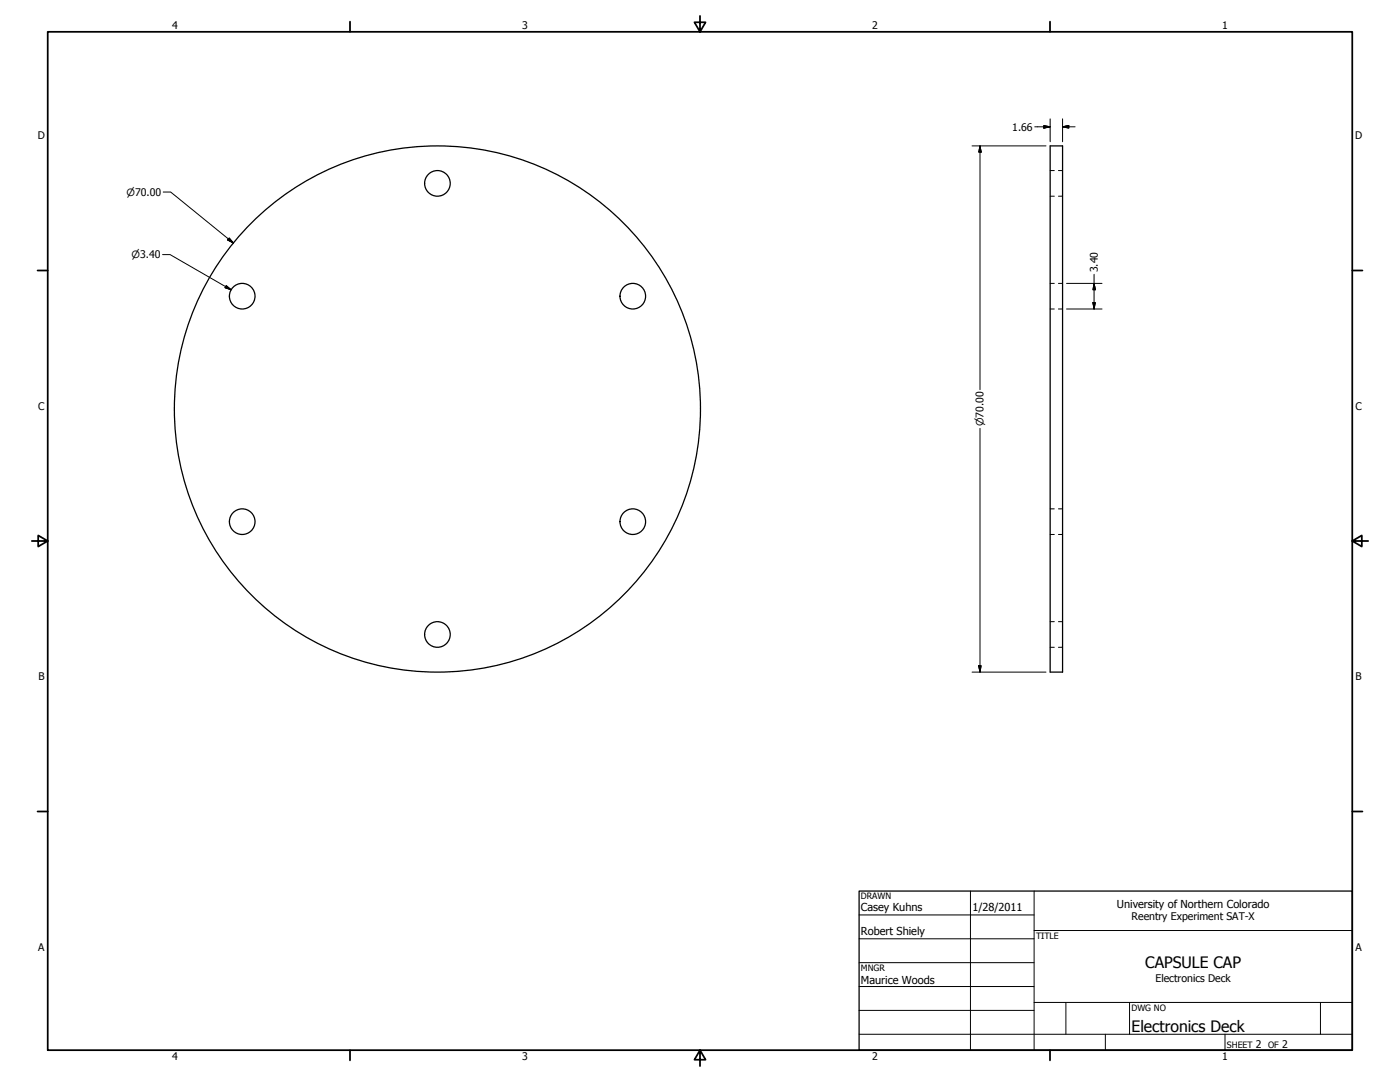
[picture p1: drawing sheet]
<svg xmlns="http://www.w3.org/2000/svg" width="559mm" height="432mm" viewBox="0 0 559 432" stroke-linecap="round" stroke-linejoin="round" font-family="sans-serif">
<!-- layer: Visible (ANSI) -->
<g fill="none" stroke="#000" stroke-width=".51">
<path d="M419.2 58.2h4.9v210h-4.9z"/>
<circle cx="174.6" cy="73.2" r="5.1"/>
<circle cx="96.7" cy="118.2" r="5.1"/>
<circle cx="252.6" cy="118.2" r="5.1"/>
<circle cx="174.6" cy="163.2" r="105"/>
<circle cx="96.7" cy="208.2" r="5.1"/>
<circle cx="252.6" cy="208.2" r="5.1"/>
<circle cx="174.6" cy="253.2" r="5.1"/>
</g>
<!-- layer: Hidden (ANSI) -->
<g fill="none" stroke="#000" stroke-width=".4">
<path d="M419.2 68.1h1.6M419.2 78.3h1.6M422.5 68.1h1.6M422.5 78.3h1.6M419.2 113.1h1.6M422.5 113.1h1.6M419.2 123.3h1.6M422.5 123.3h1.6M419.2 203.1h1.6M419.2 213.3h1.6M422.5 203.1h1.6M422.5 213.3h1.6"/>
<path d="M419.2 248.1h1.6M419.2 258.3h1.6M422.5 248.1h1.6M422.5 258.3h1.6"/>
</g>
<!-- layer: Border (ANSI) -->
<g fill="none" stroke="#000" stroke-width=".7">
<path d="M19 12.7h520.8v406.4h-520.8zM139.7 8.6v4.1M279.4 6.3v6.4l-2.2-3.8h4.4l-2.2 3.8M419.1 8.6v4.1M15 107.9h4M539.8 107.9h4M12.7 215.9h6.3l-3.8-2.2v4.4l3.8-2.2M539.8 215.9l3.8 2.2v-4.4l-3.8 2.2h6.3M15 323.8h4M539.8 323.8h4M139.7 419.1v4.1M279.4 419.1l2.2 3.8h-4.4l2.2-3.8v6.3"/>
<path d="M419.1 419.1v4.1"/>
</g>
<!-- layer: Title (ANSI) -->
<g fill="none" stroke="#000" stroke-width=".4">
<path d="M387.3 355.6v63.5M412.7 355.6v63.5M342.9 365.1h69.8M342.9 374.6h69.8M412.7 371.3h127.1M342.9 384.2h69.8M342.9 393.7h69.8M342.9 412.7h196.9M342.9 403.2h69.8M412.7 400h127.1M425.4 400v12.7M441.2 412.7v6.4"/>
<path d="M450.8 400v12.7M488.9 412.7v6.4M527 400v12.7"/>
</g>
<path d="M342.9 355.6h196.9v63.5h-196.9z" fill="none" stroke="#000" stroke-width=".51"/>
<!-- layer: Dimension (ANSI) -->
<g fill="none" stroke="#000" stroke-width=".4">
<path d="M388 58.2h29.5M391.2 58.2l.4 2.5h-.9zM391.2 58.2v97.3M413 50.6h6.2M416.6 50.1l2.6 .5-2.6 .5zM419.2 47.4v9.2M424.1 50.6l2.5-.5v1zM424.1 50.6h5M424.1 47.4v9.2M65.2 76.6h2.9l25.1 20.4M91.5 95l1.7 2-2.3-1.2zM64.9 101.6h3l24.4 14"/>
<path d="M90.3 114l2 1.6-2.4-.8zM425.7 113.1h14.2M436.7 113.1l.5 2.5h-1zM436.7 109.5v13.8M425.7 123.3h14.2M436.2 120.8h1l-.5 2.5zM391.2 170.9v97.3M388 268.2h29.5M390.7 265.7h.9l-.4 2.5z"/>
</g>
<g fill="#000" stroke="#000" stroke-width=".4">
<path d="M416.6 51.1l2.6-.5zM416.6 50.1l2.6 .5-2.6 .5zM424.1 50.6l2.5-.5zM424.1 50.6l2.5-.5v1zM391.2 58.2l.4 2.5zM391.2 58.2l.4 2.5h-.9zM90.9 95.8l2.3 1.2zM91.5 95l1.7 2-2.3-1.2zM89.9 114.8l2.4 .8zM90.3 114l2 1.6-2.4-.8zM436.7 113.1l.5 2.5zM436.7 113.1l.5 2.5h-1z"/>
<path d="M436.2 120.8l.5 2.5zM436.2 120.8h1l-.5 2.5zM390.7 265.7l.5 2.5zM390.7 265.7h.9l-.4 2.5z"/>
</g>
<g font-size="6.3">
<text x="457.1" y="386.3">CAPSULE CAP</text>
<text x="451.6" y="411.9">Electronics Deck</text>
</g>
<g font-size="4.4">
<text x="343.7" y="363.5">Casey Kuhns</text>
<text x="388.1" y="363.7">1/28/2011</text>
<text x="445.8" y="362.2">University of Northern Colorado</text>
<text x="343.7" y="373">Robert Shiely</text>
<text x="343.7" y="392.9">Maurice Woods</text>
</g>
<g font-size="4.2">
<text x="68.7" y="11.7">4</text>
<text x="208.4" y="11.7">3</text>
<text x="348.1" y="11.7">2</text>
<text x="487.8" y="11.7">1</text>
<text x="404.1" y="52.1">1.66</text>
<text x="15.1" y="55.5">D</text>
<text x="540.9" y="55.5">D</text>
<text x="438.2" y="108.6" transform="rotate(-90 438.2 108.6)">3.40</text>
<text x="15.2" y="163.4">C</text>
<text x="541" y="163.4">C</text>
<text x="15.3" y="271.4">B</text>
<text x="541.1" y="271.4">B</text>
<text x="451.7" y="367.3">Reentry Experiment SAT-X</text>
<text x="15.2" y="379.3">A</text>
<text x="541" y="379.3">A</text>
<text x="461.2" y="391.9">Electronics Deck</text>
<text x="501.3" y="418.3">2</text>
<text x="511.8" y="418.3">2</text>
<text x="68.7" y="423.2">4</text>
<text x="208.4" y="423.2">3</text>
<text x="348.1" y="423.2">2</text>
<text x="487.8" y="423.2">1</text>
</g>
<g font-size="4">
<text x="50.5" y="78.1">⌀70.00</text>
<text x="52.5" y="103.1">⌀3.40</text>
<text x="392.6" y="170.1" transform="rotate(-90 392.6 170.1)">⌀70.00</text>
</g>
<g font-size="3.5">
<text x="343.7" y="358.9">DRAWN</text>
<text x="413.5" y="374.6">TITLE</text>
<text x="343.7" y="387.5">MNGR</text>
<text x="451.6" y="403.4">DWG NO</text>
<text x="489.7" y="418.3">SHEET</text>
<text x="506.2" y="418.3">OF</text>
</g>
</svg>
